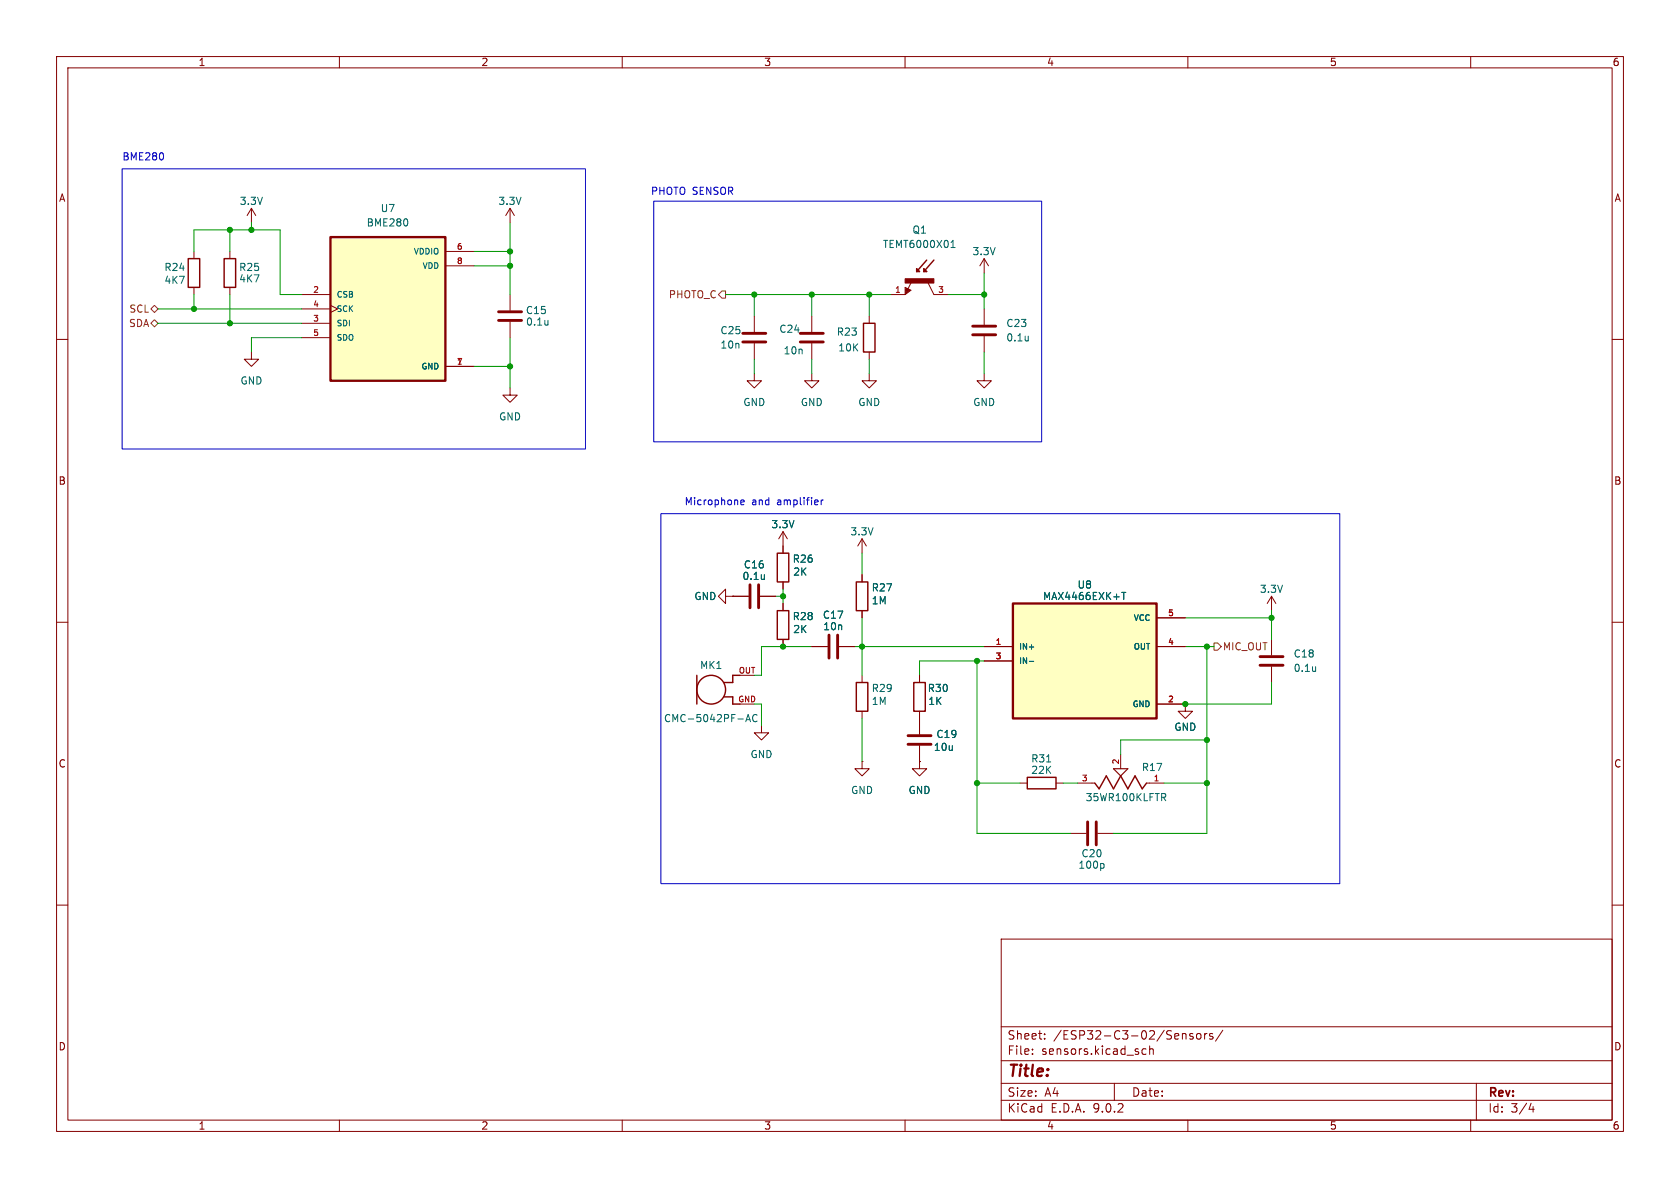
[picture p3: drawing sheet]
<svg xmlns="http://www.w3.org/2000/svg" width="297mm" height="210mm" viewBox="0 0 297 210" stroke-linecap="round" stroke-linejoin="round" font-family="sans-serif">
<g fill="none" stroke="#840000" stroke-width=".18">
<path d="M10 10h277v190h-277zM12 12h273v186h-273zM60 10v2M110 10v2M160 10v2M210 10v2M260 10v2M133.3 55.9v2.8M10 60h2M133.3 60.7v2.8M143.5 66v1.3h1.3l-1.3 1.3-1.3-1.3h1.3M285 60h2"/>
<path d="M10 110h2M224.8 113v2.8M224.8 117.9v2.8M285 110h2M180.3 138.4h1.3M186.7 138.4h1.3M190.5 138.4h3M198.1 133.4v2.5M202.7 138.4h3M209.5 124.5v1.2h1.3l-1.3 1.3-1.2-1.3h1.2M10 160h2M177 166h108v32h-108z"/>
<path d="M285 160h2M60 198v2M110 198v2M160 198v2M177 194.5h108M177 191.5h108M177 187.5h108M177 181.5h108M182.5 186.3v.1M182.5 185.5v.1M184.7 183.6v.1M184.7 182.8v.1"/>
<path d="M197 191.5v3M202.6 185.5l-.4-.1-.3 .3v.4l.1 .2h.6M203.2 185.5l.3-.1 .3 .1 .1 .9M203.2 184.9v1.5M209.2 182.7l.4 .1 .1 .1v.8M210 198v2M210.9 182.8l-.4-.1-.2 .2 .1 .2 .5 .2v.3h-.6M211.7 182.8l.3-.1 .3 .3v.4l-.3 .3-.3-.1-.2-.2v-.4zM213 182.7v1M213.4 182.7l-.3 .1-.1 .2M214.4 182.8l-.4-.1-.2 .2 .1 .2 .5 .2v.3h-.6M216.2 182.1l-1.3 2"/>
<path d="M260 198v2M261 191.5v6.5M270.7 195l-.4 1.1h.9M271 195.6v1"/>
</g>
<path d="M181.6 137.4h5.1v2h-5.1zM193.5 138.4l.8 1 1.3-2.2 1.2 2.2 1.3-2.2 1.3 2.2 1.3-2.2 1.2 2.2 .8-1" fill="none" stroke="#840000" stroke-width=".25"/>
<path d="M196.8 135.9h2.6l-1.3 1.3z" fill="none" stroke="#840000" stroke-width=".2"/>
<path d="M232.6 117.8v.9M232.6 118.6h-.1M185 134.7h.8M205.7 140.9l.4 .6M205.8 140.3l.3 .2-.1 .3-.2 .1" fill="none" stroke="#006464" stroke-width=".18"/>
<path d="M131.3 58.9h4.1M131.3 60.5h4.1M222.8 116.1h4M222.8 117.6h4" fill="none" stroke="#840000" stroke-width=".51"/>
<path d="M179.1 106.7h25.4v20.3h-25.4z" fill="#ffffc2"/>
<path d="M179.1 106.7h25.4v20.3h-25.4z" fill="none" stroke="#840000" stroke-width=".41"/>
<g fill="none" stroke="#840000" stroke-width=".18">
<path d="M44.4 36.8l-.7 1.3M44.4 36.8l.8 1.3M44.4 36.8v2.6M90.2 36.8l-.8 1.3M90.2 36.8l.7 1.3M90.2 36.8v2.6M90.2 52.1v2.8M90.2 56.9v2.8M153.7 55.9v1.3M157.5 52.1h2.5M160 50.8l1 .5-1 .8zM161.1 49.8l-.6 1.3"/>
<path d="M164.1 50l1 2.1h2.5M174 45.7l-.8 1.3M174 45.7l.8 1.3M174 45.7v2.6M174 54.6v2.8M174 59.4v2.8M90.2 68.6v1.3h1.2l-1.2 1.2-1.3-1.2h1.3M153.7 62.2v1.3M174 66v1.3h1.3l-1.3 1.3-1.3-1.3h1.3M130.8 119.4h2.5M174 114.3h5.1M174 116.8h5.1"/>
<path d="M204.5 114.3h5M204.5 109.2h5M224.8 105.4l-.8 1.3M224.8 105.4l.8 1.3M224.8 105.4v2.6M130.8 124.5h2.5M134.6 128.3v1.2h1.3l-1.3 1.3-1.3-1.3h1.3M152.4 134.6v1.3h1.3l-1.3 1.3-1.3-1.3h1.3M152.4 134.6h.1M162.6 134.6v1.3h1.2l-1.2 1.3-1.3-1.3h1.3M162.6 134.6h.1M162.6 127v2.8"/>
<path d="M162.6 131.8v2.8M204.5 124.5h5M189.2 147.3h2.8M194.1 147.3h2.7"/>
</g>
<g fill="none" stroke="#006464" stroke-width=".18">
<path d="M96.9 56.6v.9M96.9 57.4h-.1M168.1 43.8h.7M168.1 42.9l.4-.4v1.3M181.8 59.4v.9M181.8 60.1l-.1 .1M182 116.9h.8M198.3 104.7h.7M198.7 104.7v1.3M131.8 127.6l.5-1.3 .4 1.3M132 127.2h.6M133.8 126.4a.6 .6 0 0 0-.8 .5 .6 .6 0 0 0 .6 .7l.2-.1"/>
<path d="M194.9 152.6l.3 .3v.3l-.3 .3"/>
</g>
<path d="M88.1 56.6h4.1M88.1 55.1h4.1M172 57.7h4M172 59.2h4M160.5 131.6h4.1M160.5 130h4.1M192.3 145.3v4.1M193.8 145.3v4.1" fill="none" stroke="#840000" stroke-width=".51"/>
<g fill="none" stroke="#840000" stroke-width=".25">
<path d="M152.7 57.2h2v5h-2zM160.1 51.1v.7l.7-.5-.5-.2v.3l.2-.1M162.1 47.5l.5 .5h-.5zM163.3 47.5l.5 .5h-.5zM163.8 46l-1.7 2M165.1 46l-1.8 2M123.2 119.4v5.1M130.8 119.4h-1.3v1.3h-1.5M128 123.2h1.5v1.3h1.3"/>
<circle cx="125.7" cy="121.9" r="2.54"/>
</g>
<path d="M160 49.3h5.1v.7h-5.1z" fill="#840000" stroke="#840000" stroke-width=".18"/>
<path d="M58.4 41.9h20.3v25.4h-20.3z" fill="#ffffc2"/>
<path d="M58.4 41.9h20.3v25.4h-20.3z" fill="none" stroke="#840000" stroke-width=".41"/>
<g fill="none" stroke="#840000" stroke-width=".18">
<path d="M34.3 44.5v1.2M34.3 50.8v1.3M40.6 44.5v1.2M40.6 50.8v1.3M53.3 52.1h5.1M53.3 54.6h5.1M53.3 57.2h5.1M53.3 59.7h5.1M58.4 54l1.3 .6-1.3 .6M78.7 44.5h5.1M78.7 47h5.1M143.5 55.9v2.8"/>
<path d="M44.4 62.2v1.3h1.3l-1.3 1.3-1.2-1.3h1.2M78.7 64.8h5.1M133.3 66v1.3h1.3l-1.3 1.3-1.2-1.3h1.2M143.5 60.7v2.8M153.7 66v1.3h1.2l-1.2 1.3-1.3-1.3h1.3M138.4 94l-.7 1.3M138.4 94l.8 1.3M138.4 94v3.8M152.4 95.3v2.5M152.4 95.3l-.8 1.2M152.4 95.3l.8 1.2M128.3 105.4v-1.3l-1.3 1.3 1.3 1.3v-1.3h1.2"/>
<path d="M129.5 105.4h.1M129.5 105.4h2.8M134.4 105.4h2.8M138.4 102.9v1.2M138.4 106.7v1.3M138.4 113v1.3M143.5 114.3h2.8M148.3 114.3h2.8M152.4 101.6v1.3M152.4 108v1.2M152.4 119.4v1.3M162.6 119.4v1.3"/>
<path d="M174 114.3h5.1M174 116.8h5.1M204.5 114.3h5M204.5 109.2h5M152.4 125.7v1.3M162.6 134.6h.1M162.6 125.7v4.1M162.6 131.8v2.8M204.5 124.5h5"/>
</g>
<path d="M72 38.9v.8M135.1 101.6v.8M135.1 102.3v.1M182 116.9h.8M198.3 104.7h.7M198.7 104.7v1.3" fill="none" stroke="#006464" stroke-width=".18"/>
<path d="M33.3 45.7h2v5.1h-2zM39.6 45.7h2.1v5.1h-2.1zM137.4 97.8h2v5.1h-2zM137.4 108h2v5h-2zM151.4 102.9h2v5.1h-2zM151.4 120.7h2v5h-2zM161.5 120.7h2.1v5h-2.1z" fill="none" stroke="#840000" stroke-width=".25"/>
<path d="M141.5 58.9h4M141.5 60.5h4M132.6 103.4v4M134.1 103.4v4M146.6 112.3v4M148.1 112.3v4" fill="none" stroke="#840000" stroke-width=".51"/>
<path d="M26.7 57.2l.6-.7 .6 .7-.6 .6zM27.3 54l.6 .6-.6 .6-.6-.6zM127.6 51.4h.7v1.3h-.7l-.6-.6zM214.6 113.7h.7l.6 .6-.6 .6h-.7z" fill="none" stroke="#725600" stroke-width=".18"/>
<g fill="none" stroke="#009600" stroke-width=".18">
<path d="M44.4 39.4v1.2M90.2 39.4v12.7M27.9 57.2h25.4M27.9 54.6h25.4M34.3 44.5v-3.9h15.2v11.5h3.8M34.3 52.1v2.5M40.6 40.6v3.9M40.6 52.1v5.1M53.3 59.7h-8.9v2.5M83.8 44.5h6.4M83.8 47h6.4M90.2 59.7v8.9"/>
<path d="M128.3 52.1h29.2M133.3 52.1v3.8M143.5 52.1v3.8M153.7 52.1v3.8M167.6 52.1h6.4M174 48.3v6.3M83.8 64.8h6.4M133.3 63.5v2.5M143.5 63.5v2.5M153.7 63.5v2.5M174 62.2v3.8M152.4 97.8v3.8"/>
<path d="M137.2 105.4h1.2M138.4 104.1v2.6M143.5 114.3h-8.9v5.1h-1.3M151.1 114.3h22.9M152.4 109.2v10.2M172.7 116.8v30.5h16.5M174 116.8h-11.4v2.6M209.5 109.2h15.3M209.5 114.3h5.1M213.4 114.3v33h-16.6M224.8 108v5M133.3 124.5h1.3v3.8"/>
<path d="M152.4 127v7.6M172.7 138.4h7.6M188 138.4h2.5M205.7 138.4h7.7M213.4 130.8h-15.3v2.6M224.8 120.7v3.8h-15.3"/>
</g>
<path d="M21.6 29.8h81.9v49.6h-81.9zM28.8 27.2v.8M115.6 35.6h68.5v42.5h-68.5zM116.8 90.8h120.1v65.4h-120.1zM131 88.8l.6-.1-.1-.3h-.4l-.1 .2v.6h.5M145.2 88.4v.8M145.5 88.4l-.3 .2" fill="none" stroke="#0000c2" stroke-width=".18"/>
<g fill="#009600" stroke="#009600" stroke-width=".18">
<circle cx="90.2" cy="44.5" r=".46"/>
<circle cx="90.2" cy="47" r=".46"/>
<circle cx="90.2" cy="64.8" r=".46"/>
<circle cx="133.3" cy="52.1" r=".46"/>
<circle cx="143.5" cy="52.1" r=".46"/>
<circle cx="138.4" cy="114.3" r=".46"/>
<circle cx="152.4" cy="114.3" r=".46"/>
<circle cx="172.7" cy="138.4" r=".46"/>
<circle cx="138.4" cy="105.4" r=".46"/>
<circle cx="172.7" cy="116.8" r=".46"/>
<circle cx="213.4" cy="130.8" r=".46"/>
<circle cx="213.4" cy="114.3" r=".46"/>
<circle cx="213.4" cy="138.4" r=".46"/>
<circle cx="224.8" cy="109.2" r=".46"/>
<circle cx="209.5" cy="124.5" r=".46"/>
<circle cx="153.7" cy="52.1" r=".46"/>
<circle cx="174" cy="52.1" r=".46"/>
<circle cx="40.6" cy="40.6" r=".46"/>
<circle cx="40.6" cy="57.2" r=".46"/>
<circle cx="34.3" cy="54.6" r=".46"/>
<circle cx="44.4" cy="40.6" r=".46"/>
</g>
<text font-size="2.8" fill="#840000" x="178" y="190.9">Title:</text>
<g font-size="2.1" fill="#840000">
<text x="178" y="184">Sheet:</text>
<text x="186.2" y="184">/ESP32-C3-02/Sensors/</text>
<text x="178" y="186.7">File:</text>
<text x="184.1" y="186.7">sensors.kicad_sch</text>
<text x="178" y="196.9">KiCad</text>
<text x="178" y="194.1">Size:</text>
<text x="184.7" y="194.1">A4</text>
<text x="185.7" y="196.9">E.D.A.</text>
<text x="193.3" y="196.9">9.0.2</text>
<text x="200" y="194.1">Date:</text>
<text x="263" y="194.3">Rev:</text>
<text x="263" y="196.9">Id:</text>
<text x="267.1" y="196.9">3/4</text>
</g>
<g font-size="1.8" fill="#840000">
<text x="35" y="11.9">1</text>
<text x="85" y="11.9">2</text>
<text x="135" y="11.9">3</text>
<text x="185" y="11.9">4</text>
<text x="235" y="11.9">5</text>
<text x="285" y="11.9">6</text>
<text x="10.3" y="35.9">A</text>
<text x="285.3" y="35.9">A</text>
<text x="10.3" y="85.9">B</text>
<text x="285.3" y="85.9">B</text>
<text x="10.3" y="135.9">C</text>
<text x="285.3" y="135.9">C</text>
<text x="10.3" y="185.9">D</text>
<text x="285.3" y="185.9">D</text>
<text x="35" y="199.9">1</text>
<text x="85" y="199.9">2</text>
<text x="135" y="199.9">3</text>
<text x="185" y="199.9">4</text>
<text x="235" y="199.9">5</text>
<text x="285" y="199.9">6</text>
</g>
<g font-size="1.8" fill="#0000c2">
<text x="21.5" y="28.6">BME280</text>
<text x="115" y="34.6">PHOTO SENSOR</text>
<text x="120.9" y="89.5">Microphone</text>
<text x="132.9" y="89.5">and</text>
<text x="137.5" y="89.5">amplifier</text>
</g>
<g font-size="1.8" fill="#006464">
<text x="42.3" y="36.4">3.3V</text>
<text x="64.7" y="40.2">BME280</text>
<text x="67.2" y="37.7">U7</text>
<text x="88" y="36.4">3.3V</text>
<text x="161.2" y="41.5">Q1</text>
<text x="156" y="44">TEMT6000X01</text>
<text x="171.8" y="45.3">3.3V</text>
<text x="29" y="48.1">R24</text>
<text x="29" y="50.4">4K7</text>
<text x="42.2" y="48.1">R25</text>
<text x="42.2" y="50.1">4K7</text>
<text x="92.9" y="55.7">C15</text>
<text x="92.9" y="57.8">0.1u</text>
<text x="127.3" y="59.3">C25</text>
<text x="137.7" y="59">C24</text>
<text x="147.8" y="59.5">R23</text>
<text x="177.8" y="58">C23</text>
<text x="127.3" y="61.8">10n</text>
<text x="138.4" y="62.8">10n</text>
<text x="148.1" y="62.3">10K</text>
<text x="177.8" y="60.6">0.1u</text>
<text x="42.4" y="68.2">GND</text>
<text x="131.3" y="72">GND</text>
<text x="141.5" y="72">GND</text>
<text x="151.6" y="72">GND</text>
<text x="172" y="72">GND</text>
<text x="88.1" y="74.5">GND</text>
<text x="136.3" y="93.6">3.3V</text>
<text x="150.2" y="94.8">3.3V</text>
<text x="131.4" y="100.7">C16</text>
<text x="140" y="99.7">R26</text>
<text x="140.1" y="102">2K</text>
<text x="122.7" y="106.3">GND</text>
<text x="131.2" y="102.7">0.1u</text>
<text x="154" y="104.7">R27</text>
<text x="154" y="107">1M</text>
<text x="184.3" y="106.3">MAX4466EXK+T</text>
<text x="190.4" y="104.2">U8</text>
<text x="222.6" y="105">3.3V</text>
<text x="140" y="109.8">R28</text>
<text x="140.1" y="112.1">2K</text>
<text x="145.4" y="109.6">C17</text>
<text x="145.4" y="111.6">10n</text>
<text x="123.7" y="118.5">MK1</text>
<text x="228.6" y="116.4">C18</text>
<text x="228.6" y="119">0.1u</text>
<text x="154" y="122.5">R29</text>
<text x="154" y="124.8">1M</text>
<text x="163.9" y="122.5">R30</text>
<text x="164" y="124.8">1K</text>
<text x="117.3" y="127.9">CMC-5042PF-AC</text>
<text x="165.4" y="130.7">C19</text>
<text x="207.5" y="129.4">GND</text>
<text x="132.6" y="134.2">GND</text>
<text x="165" y="132.9">10u</text>
<text x="182.2" y="135">R31</text>
<text x="182.2" y="137">22K</text>
<text x="201.8" y="136.5">R17</text>
<text x="150.4" y="140.6">GND</text>
<text x="160.5" y="140.6">GND</text>
<text x="191.8" y="141.8">35WR100KLFTR</text>
<text x="190.5" y="153.8">100p</text>
<text x="191.1" y="151.7">C20</text>
</g>
<g font-size="1.8" fill="#725600">
<text x="118.1" y="52.9">PHOTO_C</text>
<text x="22.7" y="58">SDA</text>
<text x="22.8" y="55.5">SCL</text>
<text x="216.1" y="115.2">MIC_OUT</text>
</g>
<g font-size="1.4" fill="#006464">
<text x="73" y="45.2">VDDIO</text>
<text x="74.6" y="47.7">VDD</text>
<text x="59.4" y="52.8">CSB</text>
<text x="59.4" y="55.3">SCK</text>
<text x="59.4" y="57.9">SDI</text>
<text x="59.4" y="60.4">SDO</text>
<text x="74.4" y="65.5">GND</text>
<text x="200.3" y="110">VCC</text>
<text x="180.1" y="115">IN+</text>
<text x="180.1" y="117.6">IN-</text>
<text x="200.3" y="115">OUT</text>
<text x="200.1" y="125.2">GND</text>
</g>
<g font-size="1.4" fill="#a90000">
<text x="80.7" y="44.2">6</text>
<text x="80.7" y="46.7">8</text>
<text x="55.3" y="51.8">2</text>
<text x="158.1" y="51.8">1</text>
<text x="165.8" y="51.8">3</text>
<text x="55.3" y="54.4">4</text>
<text x="55.3" y="56.9">3</text>
<text x="55.3" y="59.4">5</text>
<text x="80.7" y="64.5">1</text>
<text x="206.4" y="109">5</text>
<text x="130.5" y="119.1">OUT</text>
<text x="175.9" y="114">1</text>
<text x="175.9" y="116.6">3</text>
<text x="206.4" y="114">4</text>
<text x="130.4" y="124.2">GND</text>
<text x="206.4" y="124.2">2</text>
<text x="197.9" y="135.2" transform="rotate(-90 197.9 135.2)">2</text>
<text x="191.2" y="138.2">3</text>
<text x="203.9" y="138.2">1</text>
</g>
</svg>
